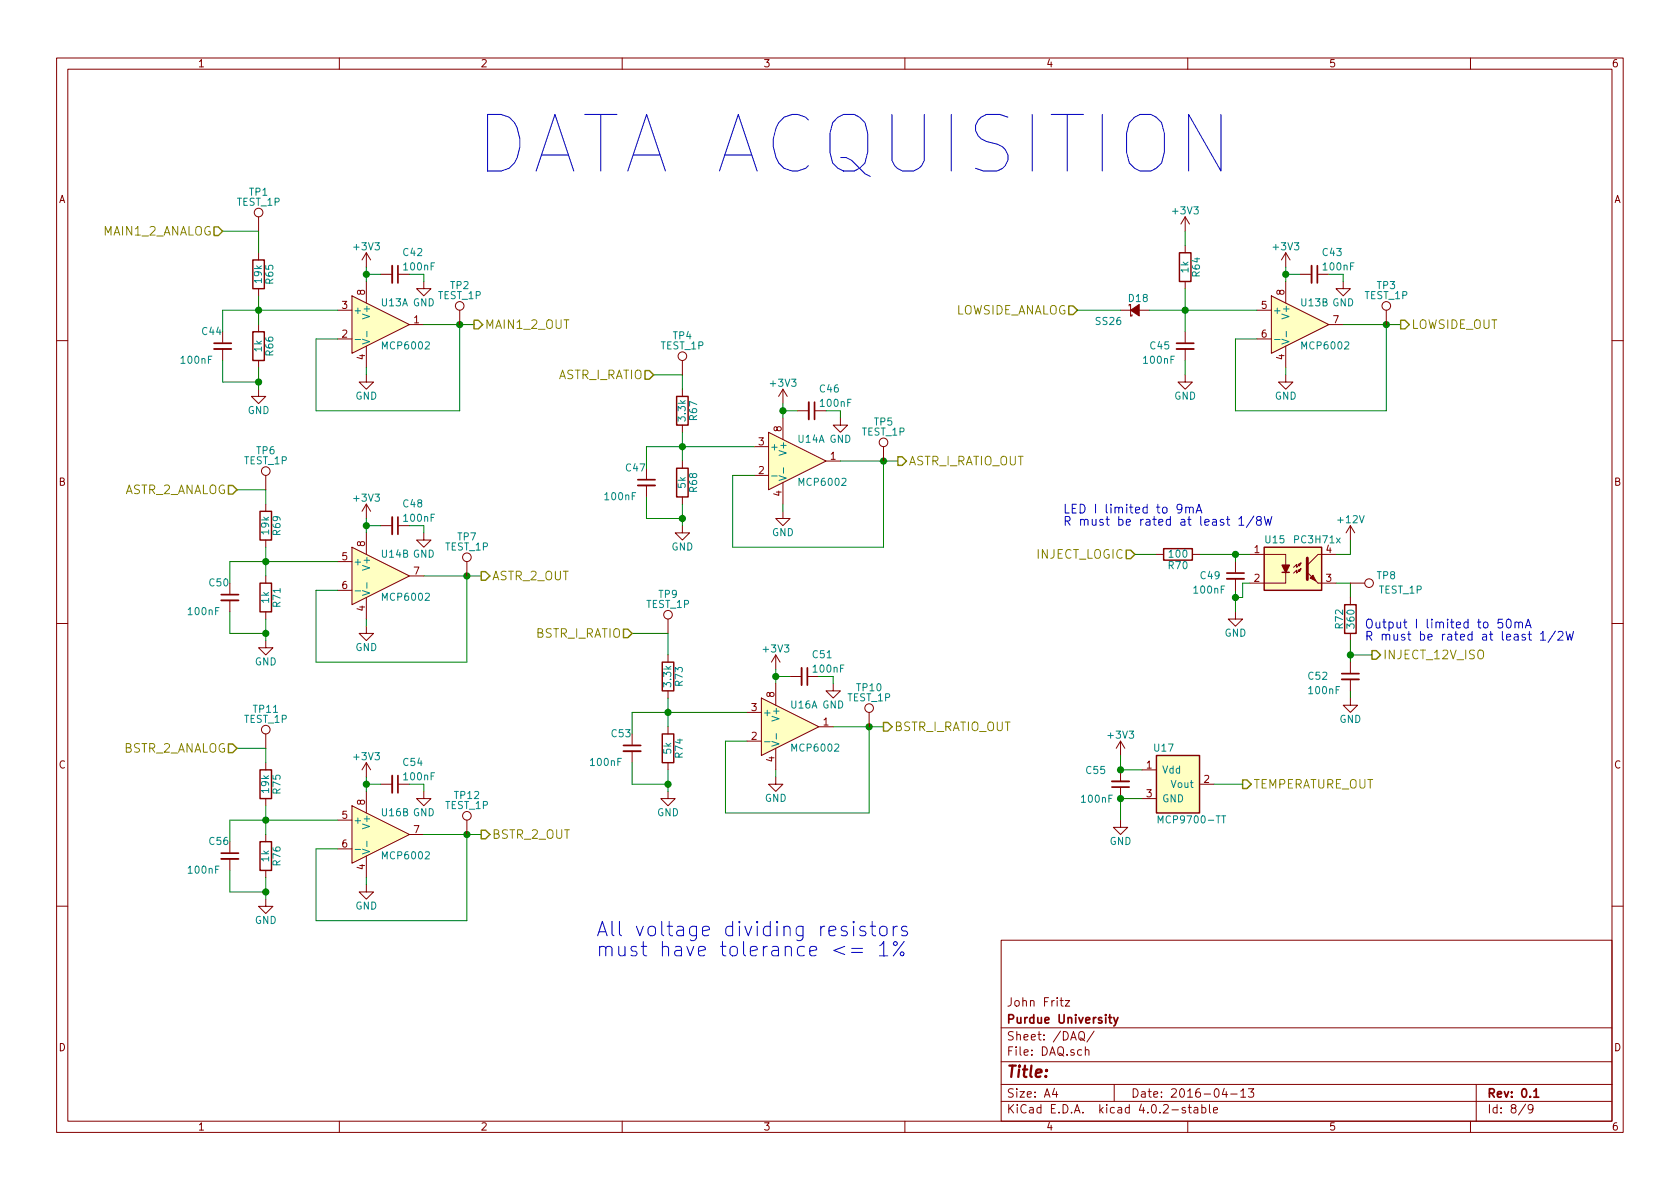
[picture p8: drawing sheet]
EESchema Schematic File Version 2
LIBS:74xgxx
LIBS:74xx
LIBS:ac-dc
LIBS:actel
LIBS:adc-dac
LIBS:Altera
LIBS:analog_devices
LIBS:analog_switches
LIBS:atmel
LIBS:audio
LIBS:brooktre
LIBS:cmos_ieee
LIBS:cmos4000
LIBS:conn
LIBS:contrib
LIBS:cypress
LIBS:dc-dc
LIBS:device
LIBS:digital-audio
LIBS:diode
LIBS:display
LIBS:dsp
LIBS:elec-unifil
LIBS:ESD_Protection
LIBS:ftdi
LIBS:gennum
LIBS:graphic
LIBS:hc11
LIBS:intel
LIBS:interface
LIBS:ir
LIBS:Lattice
LIBS:linear
LIBS:logo
LIBS:maxim
LIBS:memory
LIBS:microchip
LIBS:microchip_dspic33dsc
LIBS:microchip_pic10mcu
LIBS:microchip_pic12mcu
LIBS:microchip_pic16mcu
LIBS:microchip_pic18mcu
LIBS:microchip_pic32mcu
LIBS:microcontrollers
LIBS:motor_drivers
LIBS:motorola
LIBS:msp430
LIBS:nordicsemi
LIBS:nxp_armmcu
LIBS:onsemi
LIBS:opto
LIBS:Oscillators
LIBS:philips
LIBS:power
LIBS:Power_Management
LIBS:powerint
LIBS:pspice
LIBS:references
LIBS:regul
LIBS:relays
LIBS:rfcom
LIBS:sensors
LIBS:silabs
LIBS:siliconi
LIBS:stm8
LIBS:stm32
LIBS:supertex
LIBS:switches
LIBS:texas
LIBS:transf
LIBS:transistors
LIBS:ttl_ieee
LIBS:valves
LIBS:video
LIBS:Xicor
LIBS:xilinx
LIBS:Zilog
LIBS:FritzLib
LIBS:ATSAM_Based_Battery_Management_System-cache
EELAYER 25 0
EELAYER END
$Descr A4 11693 8268
encoding utf-8
Sheet 8 9
Title ""
Date "2016-04-13"
Rev "0.1"
Comp "Purdue University"
Comment1 "John Fritz"
Comment2 ""
Comment3 ""
Comment4 ""
$EndDescr
$Comp
L MCP6002 U14
U 2 1
P 2650 4000
F 0 "U14" H 2650 4150 50  0000 L CNN
F 1 "MCP6002" H 2650 3850 50  0000 L CNN
F 2 "Housings_SOIC:SOIC-8_3.9x4.9mm_Pitch1.27mm" H 2550 4050 50  0001 C CNN
F 3 "" H 2650 4150 50  0000 C CNN
	2    2650 4000
	1    0    0    -1  
$EndComp
$Comp
L +3V3 #PWR0146
U 1 1
P 2550 3600
F 0 "#PWR0146" H 2550 3450 50  0001 C CNN
F 1 "+3V3" H 2550 3740 50  0000 C CNN
F 2 "" H 2550 3600 50  0000 C CNN
F 3 "" H 2550 3600 50  0000 C CNN
	1    2550 3600
	1    0    0    -1  
$EndComp
Wire Wire Line
	2550 3600 2550 3700
$Comp
L C_Small C48
U 1 1
P 2750 3650
F 0 "C48" V 2600 3700 50  0000 L CNN
F 1 "100nF" V 2700 3700 50  0000 L CNN
F 2 "FritzLib:C_0603_OUTLINE" H 2750 3650 50  0001 C CNN
F 3 "" H 2750 3650 50  0000 C CNN
	1    2750 3650
	0    1    1    0   
$EndComp
Wire Wire Line
	2650 3650 2550 3650
Connection ~ 2550 3650
$Comp
L GND #PWR0147
U 1 1
P 2950 3700
F 0 "#PWR0147" H 2950 3450 50  0001 C CNN
F 1 "GND" H 2950 3550 50  0000 C CNN
F 2 "" H 2950 3700 50  0000 C CNN
F 3 "" H 2950 3700 50  0000 C CNN
	1    2950 3700
	1    0    0    -1  
$EndComp
Wire Wire Line
	2850 3650 2950 3650
Wire Wire Line
	2950 3650 2950 3700
Wire Wire Line
	2350 4100 2200 4100
Wire Wire Line
	2200 4100 2200 4600
Wire Wire Line
	2200 4600 3250 4600
Wire Wire Line
	3250 4600 3250 4000
Wire Wire Line
	2950 4000 3350 4000
$Comp
L GND #PWR0148
U 1 1
P 2550 4350
F 0 "#PWR0148" H 2550 4100 50  0001 C CNN
F 1 "GND" H 2550 4200 50  0000 C CNN
F 2 "" H 2550 4350 50  0000 C CNN
F 3 "" H 2550 4350 50  0000 C CNN
	1    2550 4350
	1    0    0    -1  
$EndComp
Wire Wire Line
	2550 4350 2550 4300
$Comp
L R R69
U 1 1
P 1850 3650
F 0 "R69" V 1930 3650 50  0000 C CNN
F 1 "19k" V 1850 3650 50  0000 C CNN
F 2 "FritzLib:R_0603_OUTLINE" V 1780 3650 50  0001 C CNN
F 3 "" H 1850 3650 50  0000 C CNN
	1    1850 3650
	1    0    0    -1  
$EndComp
$Comp
L R R71
U 1 1
P 1850 4150
F 0 "R71" V 1930 4150 50  0000 C CNN
F 1 "1k" V 1850 4150 50  0000 C CNN
F 2 "FritzLib:R_0603_OUTLINE" V 1780 4150 50  0001 C CNN
F 3 "" H 1850 4150 50  0000 C CNN
	1    1850 4150
	1    0    0    -1  
$EndComp
$Comp
L GND #PWR0149
U 1 1
P 1850 4450
F 0 "#PWR0149" H 1850 4200 50  0001 C CNN
F 1 "GND" H 1850 4300 50  0000 C CNN
F 2 "" H 1850 4450 50  0000 C CNN
F 3 "" H 1850 4450 50  0000 C CNN
	1    1850 4450
	1    0    0    -1  
$EndComp
Wire Wire Line
	1850 4300 1850 4450
$Comp
L C_Small C50
U 1 1
P 1600 4150
F 0 "C50" H 1450 4250 50  0000 L CNN
F 1 "100nF" H 1300 4050 50  0000 L CNN
F 2 "FritzLib:C_0603_OUTLINE" H 1600 4150 50  0001 C CNN
F 3 "" H 1600 4150 50  0000 C CNN
	1    1600 4150
	1    0    0    -1  
$EndComp
Wire Wire Line
	1600 4050 1600 3900
Wire Wire Line
	1850 3800 1850 4000
Connection ~ 1850 3900
Wire Wire Line
	1600 4250 1600 4400
Wire Wire Line
	1600 4400 1850 4400
Connection ~ 1850 4400
Wire Wire Line
	1650 3400 1850 3400
Wire Wire Line
	1850 3400 1850 3500
Wire Wire Line
	1600 3900 2350 3900
Text HLabel 1650 3400 0    60   Input ~ 0
ASTR_2_ANALOG
$Comp
L MCP6002 U16
U 2 1
P 2650 5800
F 0 "U16" H 2650 5950 50  0000 L CNN
F 1 "MCP6002" H 2650 5650 50  0000 L CNN
F 2 "Housings_SOIC:SOIC-8_3.9x4.9mm_Pitch1.27mm" H 2550 5850 50  0001 C CNN
F 3 "" H 2650 5950 50  0000 C CNN
	2    2650 5800
	1    0    0    -1  
$EndComp
$Comp
L +3V3 #PWR0150
U 1 1
P 2550 5400
F 0 "#PWR0150" H 2550 5250 50  0001 C CNN
F 1 "+3V3" H 2550 5540 50  0000 C CNN
F 2 "" H 2550 5400 50  0000 C CNN
F 3 "" H 2550 5400 50  0000 C CNN
	1    2550 5400
	1    0    0    -1  
$EndComp
Wire Wire Line
	2550 5400 2550 5500
$Comp
L C_Small C54
U 1 1
P 2750 5450
F 0 "C54" V 2600 5500 50  0000 L CNN
F 1 "100nF" V 2700 5500 50  0000 L CNN
F 2 "FritzLib:C_0603_OUTLINE" H 2750 5450 50  0001 C CNN
F 3 "" H 2750 5450 50  0000 C CNN
	1    2750 5450
	0    1    1    0   
$EndComp
Wire Wire Line
	2650 5450 2550 5450
Connection ~ 2550 5450
$Comp
L GND #PWR0151
U 1 1
P 2950 5500
F 0 "#PWR0151" H 2950 5250 50  0001 C CNN
F 1 "GND" H 2950 5350 50  0000 C CNN
F 2 "" H 2950 5500 50  0000 C CNN
F 3 "" H 2950 5500 50  0000 C CNN
	1    2950 5500
	1    0    0    -1  
$EndComp
Wire Wire Line
	2850 5450 2950 5450
Wire Wire Line
	2950 5450 2950 5500
Wire Wire Line
	2350 5900 2200 5900
Wire Wire Line
	2200 5900 2200 6400
Wire Wire Line
	2200 6400 3250 6400
Wire Wire Line
	3250 6400 3250 5800
Wire Wire Line
	2950 5800 3350 5800
$Comp
L GND #PWR0152
U 1 1
P 2550 6150
F 0 "#PWR0152" H 2550 5900 50  0001 C CNN
F 1 "GND" H 2550 6000 50  0000 C CNN
F 2 "" H 2550 6150 50  0000 C CNN
F 3 "" H 2550 6150 50  0000 C CNN
	1    2550 6150
	1    0    0    -1  
$EndComp
Wire Wire Line
	2550 6150 2550 6100
$Comp
L R R75
U 1 1
P 1850 5450
F 0 "R75" V 1930 5450 50  0000 C CNN
F 1 "19k" V 1850 5450 50  0000 C CNN
F 2 "FritzLib:R_0603_OUTLINE" V 1780 5450 50  0001 C CNN
F 3 "" H 1850 5450 50  0000 C CNN
	1    1850 5450
	1    0    0    -1  
$EndComp
$Comp
L R R76
U 1 1
P 1850 5950
F 0 "R76" V 1930 5950 50  0000 C CNN
F 1 "1k" V 1850 5950 50  0000 C CNN
F 2 "FritzLib:R_0603_OUTLINE" V 1780 5950 50  0001 C CNN
F 3 "" H 1850 5950 50  0000 C CNN
	1    1850 5950
	1    0    0    -1  
$EndComp
$Comp
L GND #PWR0153
U 1 1
P 1850 6250
F 0 "#PWR0153" H 1850 6000 50  0001 C CNN
F 1 "GND" H 1850 6100 50  0000 C CNN
F 2 "" H 1850 6250 50  0000 C CNN
F 3 "" H 1850 6250 50  0000 C CNN
	1    1850 6250
	1    0    0    -1  
$EndComp
Wire Wire Line
	1850 6100 1850 6250
$Comp
L C_Small C56
U 1 1
P 1600 5950
F 0 "C56" H 1450 6050 50  0000 L CNN
F 1 "100nF" H 1300 5850 50  0000 L CNN
F 2 "FritzLib:C_0603_OUTLINE" H 1600 5950 50  0001 C CNN
F 3 "" H 1600 5950 50  0000 C CNN
	1    1600 5950
	1    0    0    -1  
$EndComp
Wire Wire Line
	1600 5850 1600 5700
Wire Wire Line
	1850 5600 1850 5800
Connection ~ 1850 5700
Wire Wire Line
	1600 6050 1600 6200
Wire Wire Line
	1600 6200 1850 6200
Connection ~ 1850 6200
Wire Wire Line
	1650 5200 1850 5200
Wire Wire Line
	1850 5200 1850 5300
Wire Wire Line
	1600 5700 2350 5700
Text HLabel 1650 5200 0    60   Input ~ 0
BSTR_2_ANALOG
$Comp
L R R65
U 1 1
P 1800 1900
F 0 "R65" V 1880 1900 50  0000 C CNN
F 1 "19k" V 1800 1900 50  0000 C CNN
F 2 "FritzLib:R_0603_OUTLINE" V 1730 1900 50  0001 C CNN
F 3 "" H 1800 1900 50  0000 C CNN
	1    1800 1900
	1    0    0    -1  
$EndComp
$Comp
L R R66
U 1 1
P 1800 2400
F 0 "R66" V 1880 2400 50  0000 C CNN
F 1 "1k" V 1800 2400 50  0000 C CNN
F 2 "FritzLib:R_0603_OUTLINE" V 1730 2400 50  0001 C CNN
F 3 "" H 1800 2400 50  0000 C CNN
	1    1800 2400
	1    0    0    -1  
$EndComp
$Comp
L MCP6002 U13
U 1 1
P 2650 2250
F 0 "U13" H 2650 2400 50  0000 L CNN
F 1 "MCP6002" H 2650 2100 50  0000 L CNN
F 2 "Housings_SOIC:SOIC-8_3.9x4.9mm_Pitch1.27mm" H 2550 2300 50  0001 C CNN
F 3 "" H 2650 2400 50  0000 C CNN
	1    2650 2250
	1    0    0    -1  
$EndComp
$Comp
L MCP6002 U13
U 2 1
P 9050 2250
F 0 "U13" H 9050 2400 50  0000 L CNN
F 1 "MCP6002" H 9050 2100 50  0000 L CNN
F 2 "Housings_SOIC:SOIC-8_3.9x4.9mm_Pitch1.27mm" H 8950 2300 50  0001 C CNN
F 3 "" H 9050 2400 50  0000 C CNN
	2    9050 2250
	1    0    0    -1  
$EndComp
Wire Wire Line
	2350 2350 2200 2350
Wire Wire Line
	2200 2350 2200 2850
Wire Wire Line
	2200 2850 3200 2850
Wire Wire Line
	3200 2850 3200 2250
Wire Wire Line
	2950 2250 3300 2250
$Comp
L GND #PWR0154
U 1 1
P 2550 2600
F 0 "#PWR0154" H 2550 2350 50  0001 C CNN
F 1 "GND" H 2550 2450 50  0000 C CNN
F 2 "" H 2550 2600 50  0000 C CNN
F 3 "" H 2550 2600 50  0000 C CNN
	1    2550 2600
	1    0    0    -1  
$EndComp
Wire Wire Line
	2550 2600 2550 2550
$Comp
L +3V3 #PWR0155
U 1 1
P 2550 1850
F 0 "#PWR0155" H 2550 1700 50  0001 C CNN
F 1 "+3V3" H 2550 1990 50  0000 C CNN
F 2 "" H 2550 1850 50  0000 C CNN
F 3 "" H 2550 1850 50  0000 C CNN
	1    2550 1850
	1    0    0    -1  
$EndComp
Wire Wire Line
	2550 1850 2550 1950
$Comp
L C_Small C42
U 1 1
P 2750 1900
F 0 "C42" V 2600 1950 50  0000 L CNN
F 1 "100nF" V 2700 1950 50  0000 L CNN
F 2 "FritzLib:C_0603_OUTLINE" H 2750 1900 50  0001 C CNN
F 3 "" H 2750 1900 50  0000 C CNN
	1    2750 1900
	0    1    1    0   
$EndComp
Wire Wire Line
	2650 1900 2550 1900
Connection ~ 2550 1900
$Comp
L GND #PWR0156
U 1 1
P 2950 1950
F 0 "#PWR0156" H 2950 1700 50  0001 C CNN
F 1 "GND" H 2950 1800 50  0000 C CNN
F 2 "" H 2950 1950 50  0000 C CNN
F 3 "" H 2950 1950 50  0000 C CNN
	1    2950 1950
	1    0    0    -1  
$EndComp
Wire Wire Line
	2850 1900 2950 1900
Wire Wire Line
	2950 1900 2950 1950
$Comp
L +3V3 #PWR0157
U 1 1
P 8950 1850
F 0 "#PWR0157" H 8950 1700 50  0001 C CNN
F 1 "+3V3" H 8950 1990 50  0000 C CNN
F 2 "" H 8950 1850 50  0000 C CNN
F 3 "" H 8950 1850 50  0000 C CNN
	1    8950 1850
	1    0    0    -1  
$EndComp
Wire Wire Line
	8950 1850 8950 1950
$Comp
L C_Small C43
U 1 1
P 9150 1900
F 0 "C43" V 9000 1950 50  0000 L CNN
F 1 "100nF" V 9100 1950 50  0000 L CNN
F 2 "FritzLib:C_0603_OUTLINE" H 9150 1900 50  0001 C CNN
F 3 "" H 9150 1900 50  0000 C CNN
	1    9150 1900
	0    1    1    0   
$EndComp
Wire Wire Line
	9050 1900 8950 1900
Connection ~ 8950 1900
$Comp
L GND #PWR0158
U 1 1
P 9350 1950
F 0 "#PWR0158" H 9350 1700 50  0001 C CNN
F 1 "GND" H 9350 1800 50  0000 C CNN
F 2 "" H 9350 1950 50  0000 C CNN
F 3 "" H 9350 1950 50  0000 C CNN
	1    9350 1950
	1    0    0    -1  
$EndComp
Wire Wire Line
	9250 1900 9350 1900
Wire Wire Line
	9350 1900 9350 1950
Wire Wire Line
	8750 2350 8600 2350
Wire Wire Line
	8600 2350 8600 2850
Wire Wire Line
	8600 2850 9650 2850
Wire Wire Line
	9650 2850 9650 2250
Wire Wire Line
	9350 2250 9750 2250
$Comp
L GND #PWR0159
U 1 1
P 8950 2600
F 0 "#PWR0159" H 8950 2350 50  0001 C CNN
F 1 "GND" H 8950 2450 50  0000 C CNN
F 2 "" H 8950 2600 50  0000 C CNN
F 3 "" H 8950 2600 50  0000 C CNN
	1    8950 2600
	1    0    0    -1  
$EndComp
Wire Wire Line
	8950 2600 8950 2550
$Comp
L GND #PWR0160
U 1 1
P 1800 2700
F 0 "#PWR0160" H 1800 2450 50  0001 C CNN
F 1 "GND" H 1800 2550 50  0000 C CNN
F 2 "" H 1800 2700 50  0000 C CNN
F 3 "" H 1800 2700 50  0000 C CNN
	1    1800 2700
	1    0    0    -1  
$EndComp
Wire Wire Line
	1800 2550 1800 2700
$Comp
L C_Small C44
U 1 1
P 1550 2400
F 0 "C44" H 1400 2500 50  0000 L CNN
F 1 "100nF" H 1250 2300 50  0000 L CNN
F 2 "FritzLib:C_0603_OUTLINE" H 1550 2400 50  0001 C CNN
F 3 "" H 1550 2400 50  0000 C CNN
	1    1550 2400
	1    0    0    -1  
$EndComp
Wire Wire Line
	1550 2300 1550 2150
Wire Wire Line
	1550 2150 2350 2150
Wire Wire Line
	1800 2050 1800 2250
Connection ~ 1800 2150
Wire Wire Line
	1550 2500 1550 2650
Wire Wire Line
	1550 2650 1800 2650
Connection ~ 1800 2650
$Comp
L C_Small C45
U 1 1
P 8250 2400
F 0 "C45" H 8000 2400 50  0000 L CNN
F 1 "100nF" H 7950 2300 50  0000 L CNN
F 2 "FritzLib:C_0603_OUTLINE" H 8250 2400 50  0001 C CNN
F 3 "" H 8250 2400 50  0000 C CNN
	1    8250 2400
	1    0    0    -1  
$EndComp
Wire Wire Line
	1550 1600 1800 1600
Wire Wire Line
	1800 1600 1800 1750
Text HLabel 1550 1600 0    60   Input ~ 0
MAIN1_2_ANALOG
Text HLabel 7500 2150 0    60   Input ~ 0
LOWSIDE_ANALOG
Text HLabel 3350 4000 2    60   Output ~ 0
ASTR_2_OUT
Connection ~ 3250 4000
Text HLabel 3350 5800 2    60   Output ~ 0
BSTR_2_OUT
Connection ~ 3250 5800
Text HLabel 9750 2250 2    60   Output ~ 0
LOWSIDE_OUT
Connection ~ 9650 2250
Text HLabel 3300 2250 2    60   Output ~ 0
MAIN1_2_OUT
Connection ~ 3200 2250
$Comp
L MCP9700-TT U17
U 1 1
P 8250 5450
F 0 "U17" H 8100 5700 50  0000 C CNN
F 1 "MCP9700-TT" H 8050 5200 50  0000 L CNN
F 2 "TO_SOT_Packages_SMD:SOT-23" H 8050 5100 50  0001 L CNN
F 3 "" H 8100 5700 50  0000 C CNN
	1    8250 5450
	1    0    0    -1  
$EndComp
Text HLabel 8650 5450 2    60   Output ~ 0
TEMPERATURE_OUT
Wire Wire Line
	8650 5450 8450 5450
$Comp
L GND #PWR0161
U 1 1
P 7800 5700
F 0 "#PWR0161" H 7800 5450 50  0001 C CNN
F 1 "GND" H 7800 5550 50  0000 C CNN
F 2 "" H 7800 5700 50  0000 C CNN
F 3 "" H 7800 5700 50  0000 C CNN
	1    7800 5700
	1    0    0    -1  
$EndComp
Wire Wire Line
	7800 5550 7800 5700
Wire Wire Line
	7800 5550 7950 5550
$Comp
L C_Small C55
U 1 1
P 7800 5450
F 0 "C55" H 7900 5350 50  0000 L CNN
F 1 "100nF" H 7850 5550 50  0000 L CNN
F 2 "FritzLib:C_0603_OUTLINE" H 7800 5450 50  0001 C CNN
F 3 "" H 7800 5450 50  0000 C CNN
	1    7800 5450
	-1   0    0    1   
$EndComp
Wire Wire Line
	7800 5350 7950 5350
Connection ~ 7800 5550
$Comp
L R R64
U 1 1
P 8250 1850
F 0 "R64" V 8330 1850 50  0000 C CNN
F 1 "1k" V 8250 1850 50  0000 C CNN
F 2 "FritzLib:R_0603_OUTLINE" V 8180 1850 50  0001 C CNN
F 3 "" H 8250 1850 50  0000 C CNN
	1    8250 1850
	1    0    0    -1  
$EndComp
Wire Wire Line
	8250 2000 8250 2300
Connection ~ 8250 2150
$Comp
L GND #PWR0162
U 1 1
P 8250 2600
F 0 "#PWR0162" H 8250 2350 50  0001 C CNN
F 1 "GND" H 8250 2450 50  0000 C CNN
F 2 "" H 8250 2600 50  0000 C CNN
F 3 "" H 8250 2600 50  0000 C CNN
	1    8250 2600
	1    0    0    -1  
$EndComp
Wire Wire Line
	8250 2600 8250 2500
$Comp
L +3V3 #PWR0163
U 1 1
P 8250 1600
F 0 "#PWR0163" H 8250 1450 50  0001 C CNN
F 1 "+3V3" H 8250 1740 50  0000 C CNN
F 2 "" H 8250 1600 50  0000 C CNN
F 3 "" H 8250 1600 50  0000 C CNN
	1    8250 1600
	1    0    0    -1  
$EndComp
Wire Wire Line
	8250 1600 8250 1700
$Comp
L D_Schottky_Small D18
U 1 1
P 7900 2150
F 0 "D18" H 7850 2230 50  0000 L CNN
F 1 "SS26" H 7620 2070 50  0000 L CNN
F 2 "Diodes_SMD:SMB_Standard" V 7900 2150 50  0001 C CNN
F 3 "" V 7900 2150 50  0000 C CNN
	1    7900 2150
	1    0    0    -1  
$EndComp
Wire Wire Line
	8000 2150 8750 2150
Wire Wire Line
	7500 2150 7800 2150
Text HLabel 7900 3850 0    61   Input ~ 0
INJECT_LOGIC
Wire Wire Line
	7900 3850 8050 3850
Wire Wire Line
	8350 3850 8700 3850
$Comp
L GND #PWR0164
U 1 1
P 8600 4250
F 0 "#PWR0164" H 8600 4000 50  0001 C CNN
F 1 "GND" H 8600 4100 50  0000 C CNN
F 2 "" H 8600 4250 50  0000 C CNN
F 3 "" H 8600 4250 50  0000 C CNN
	1    8600 4250
	1    0    0    -1  
$EndComp
Wire Wire Line
	8600 4100 8600 4250
$Comp
L C_Small C49
U 1 1
P 8600 4000
F 0 "C49" H 8350 4000 50  0000 L CNN
F 1 "100nF" H 8300 3900 50  0000 L CNN
F 2 "FritzLib:C_0603_OUTLINE" H 8600 4000 50  0001 C CNN
F 3 "" H 8600 4000 50  0000 C CNN
	1    8600 4000
	1    0    0    -1  
$EndComp
$Comp
L PC3H71x U15
U 1 1
P 9000 3950
F 0 "U15" H 8800 4150 50  0000 L CNN
F 1 "PC3H71x" H 9000 4150 50  0000 L CNN
F 2 "FritzLib:PC3H710" H 8800 3750 50  0001 L CIN
F 3 "" H 9025 3950 50  0000 L CNN
	1    9000 3950
	1    0    0    -1  
$EndComp
Wire Wire Line
	9300 4050 9400 4050
Wire Wire Line
	9400 4050 9400 4150
$Comp
L +12V #PWR0165
U 1 1
P 9400 3750
F 0 "#PWR0165" H 9400 3600 50  0001 C CNN
F 1 "+12V" H 9400 3890 50  0000 C CNN
F 2 "" H 9400 3750 50  0000 C CNN
F 3 "" H 9400 3750 50  0000 C CNN
	1    9400 3750
	1    0    0    -1  
$EndComp
Wire Wire Line
	9400 3750 9400 3850
Wire Wire Line
	9400 3850 9300 3850
$Comp
L R R70
U 1 1
P 8200 3850
F 0 "R70" V 8280 3850 50  0000 C CNN
F 1 "100" V 8200 3850 50  0000 C CNN
F 2 "FritzLib:R_0603_OUTLINE" V 8130 3850 50  0001 C CNN
F 3 "" H 8200 3850 50  0000 C CNN
	1    8200 3850
	0    1    1    0   
$EndComp
$Comp
L R R72
U 1 1
P 9400 4300
F 0 "R72" V 9480 4300 50  0000 C CNN
F 1 "360" V 9400 4300 50  0000 C CNN
F 2 "FritzLib:R_1206_OUTLINE" V 9330 4300 50  0001 C CNN
F 3 "" H 9400 4300 50  0000 C CNN
	1    9400 4300
	-1   0    0    1   
$EndComp
Text HLabel 9550 4550 2    61   Output ~ 0
INJECT_12V_ISO
Wire Wire Line
	9400 4450 9400 4600
Wire Wire Line
	9400 4550 9550 4550
Text Notes 7400 3650 0    61   ~ 0
LED I limited to 9mA\nR must be rated at least 1/8W
Text Notes 9500 4450 0    61   ~ 0
Output I limited to 50mA\nR must be rated at least 1/2W
Wire Wire Line
	8700 4050 8650 4050
Wire Wire Line
	8650 4050 8650 4150
Wire Wire Line
	8650 4150 8600 4150
Connection ~ 8600 4150
Wire Wire Line
	8600 3900 8600 3850
Connection ~ 8600 3850
Text Notes 4150 6650 0    100  ~ 0
All voltage dividing resistors\nmust have tolerance <= 1%
$Comp
L MCP6002 U14
U 1 1
P 5550 3200
F 0 "U14" H 5550 3350 50  0000 L CNN
F 1 "MCP6002" H 5550 3050 50  0000 L CNN
F 2 "Housings_SOIC:SOIC-8_3.9x4.9mm_Pitch1.27mm" H 5450 3250 50  0001 C CNN
F 3 "" H 5550 3350 50  0000 C CNN
	1    5550 3200
	1    0    0    -1  
$EndComp
$Comp
L +3V3 #PWR0166
U 1 1
P 5450 2800
F 0 "#PWR0166" H 5450 2650 50  0001 C CNN
F 1 "+3V3" H 5450 2940 50  0000 C CNN
F 2 "" H 5450 2800 50  0000 C CNN
F 3 "" H 5450 2800 50  0000 C CNN
	1    5450 2800
	1    0    0    -1  
$EndComp
Wire Wire Line
	5450 2800 5450 2900
$Comp
L C_Small C46
U 1 1
P 5650 2850
F 0 "C46" V 5500 2900 50  0000 L CNN
F 1 "100nF" V 5600 2900 50  0000 L CNN
F 2 "FritzLib:C_0603_OUTLINE" H 5650 2850 50  0001 C CNN
F 3 "" H 5650 2850 50  0000 C CNN
	1    5650 2850
	0    1    1    0   
$EndComp
Wire Wire Line
	5550 2850 5450 2850
Connection ~ 5450 2850
$Comp
L GND #PWR0167
U 1 1
P 5850 2900
F 0 "#PWR0167" H 5850 2650 50  0001 C CNN
F 1 "GND" H 5850 2750 50  0000 C CNN
F 2 "" H 5850 2900 50  0000 C CNN
F 3 "" H 5850 2900 50  0000 C CNN
	1    5850 2900
	1    0    0    -1  
$EndComp
Wire Wire Line
	5750 2850 5850 2850
Wire Wire Line
	5850 2850 5850 2900
Wire Wire Line
	5250 3300 5100 3300
Wire Wire Line
	5100 3300 5100 3800
Wire Wire Line
	5100 3800 6150 3800
Wire Wire Line
	6150 3800 6150 3200
Wire Wire Line
	5850 3200 6250 3200
$Comp
L GND #PWR0168
U 1 1
P 5450 3550
F 0 "#PWR0168" H 5450 3300 50  0001 C CNN
F 1 "GND" H 5450 3400 50  0000 C CNN
F 2 "" H 5450 3550 50  0000 C CNN
F 3 "" H 5450 3550 50  0000 C CNN
	1    5450 3550
	1    0    0    -1  
$EndComp
Wire Wire Line
	5450 3550 5450 3500
$Comp
L R R67
U 1 1
P 4750 2850
F 0 "R67" V 4830 2850 50  0000 C CNN
F 1 "3.3k" V 4750 2850 50  0000 C CNN
F 2 "FritzLib:R_0603_OUTLINE" V 4680 2850 50  0001 C CNN
F 3 "" H 4750 2850 50  0000 C CNN
	1    4750 2850
	1    0    0    -1  
$EndComp
$Comp
L R R68
U 1 1
P 4750 3350
F 0 "R68" V 4830 3350 50  0000 C CNN
F 1 "5k" V 4750 3350 50  0000 C CNN
F 2 "FritzLib:R_0603_OUTLINE" V 4680 3350 50  0001 C CNN
F 3 "" H 4750 3350 50  0000 C CNN
	1    4750 3350
	1    0    0    -1  
$EndComp
$Comp
L GND #PWR0169
U 1 1
P 4750 3650
F 0 "#PWR0169" H 4750 3400 50  0001 C CNN
F 1 "GND" H 4750 3500 50  0000 C CNN
F 2 "" H 4750 3650 50  0000 C CNN
F 3 "" H 4750 3650 50  0000 C CNN
	1    4750 3650
	1    0    0    -1  
$EndComp
Wire Wire Line
	4750 3500 4750 3650
$Comp
L C_Small C47
U 1 1
P 4500 3350
F 0 "C47" H 4350 3450 50  0000 L CNN
F 1 "100nF" H 4200 3250 50  0000 L CNN
F 2 "FritzLib:C_0603_OUTLINE" H 4500 3350 50  0001 C CNN
F 3 "" H 4500 3350 50  0000 C CNN
	1    4500 3350
	1    0    0    -1  
$EndComp
Wire Wire Line
	4500 3250 4500 3100
Wire Wire Line
	4750 3000 4750 3200
Connection ~ 4750 3100
Wire Wire Line
	4500 3450 4500 3600
Wire Wire Line
	4500 3600 4750 3600
Connection ~ 4750 3600
Wire Wire Line
	4550 2600 4750 2600
Wire Wire Line
	4750 2600 4750 2700
Wire Wire Line
	4500 3100 5250 3100
Text HLabel 4550 2600 0    60   Input ~ 0
ASTR_I_RATIO
$Comp
L R R73
U 1 1
P 4650 4700
F 0 "R73" V 4730 4700 50  0000 C CNN
F 1 "3.3k" V 4650 4700 50  0000 C CNN
F 2 "FritzLib:R_0603_OUTLINE" V 4580 4700 50  0001 C CNN
F 3 "" H 4650 4700 50  0000 C CNN
	1    4650 4700
	1    0    0    -1  
$EndComp
$Comp
L R R74
U 1 1
P 4650 5200
F 0 "R74" V 4730 5200 50  0000 C CNN
F 1 "5k" V 4650 5200 50  0000 C CNN
F 2 "FritzLib:R_0603_OUTLINE" V 4580 5200 50  0001 C CNN
F 3 "" H 4650 5200 50  0000 C CNN
	1    4650 5200
	1    0    0    -1  
$EndComp
Wire Wire Line
	5200 5150 5050 5150
Wire Wire Line
	5050 5150 5050 5650
Wire Wire Line
	5050 5650 6050 5650
Wire Wire Line
	6050 5650 6050 5050
Wire Wire Line
	5800 5050 6150 5050
$Comp
L GND #PWR0170
U 1 1
P 5400 5400
F 0 "#PWR0170" H 5400 5150 50  0001 C CNN
F 1 "GND" H 5400 5250 50  0000 C CNN
F 2 "" H 5400 5400 50  0000 C CNN
F 3 "" H 5400 5400 50  0000 C CNN
	1    5400 5400
	1    0    0    -1  
$EndComp
Wire Wire Line
	5400 5400 5400 5350
$Comp
L +3V3 #PWR0171
U 1 1
P 5400 4650
F 0 "#PWR0171" H 5400 4500 50  0001 C CNN
F 1 "+3V3" H 5400 4790 50  0000 C CNN
F 2 "" H 5400 4650 50  0000 C CNN
F 3 "" H 5400 4650 50  0000 C CNN
	1    5400 4650
	1    0    0    -1  
$EndComp
Wire Wire Line
	5400 4650 5400 4750
$Comp
L C_Small C51
U 1 1
P 5600 4700
F 0 "C51" V 5450 4750 50  0000 L CNN
F 1 "100nF" V 5550 4750 50  0000 L CNN
F 2 "FritzLib:C_0603_OUTLINE" H 5600 4700 50  0001 C CNN
F 3 "" H 5600 4700 50  0000 C CNN
	1    5600 4700
	0    1    1    0   
$EndComp
Wire Wire Line
	5500 4700 5400 4700
Connection ~ 5400 4700
$Comp
L GND #PWR0172
U 1 1
P 5800 4750
F 0 "#PWR0172" H 5800 4500 50  0001 C CNN
F 1 "GND" H 5800 4600 50  0000 C CNN
F 2 "" H 5800 4750 50  0000 C CNN
F 3 "" H 5800 4750 50  0000 C CNN
	1    5800 4750
	1    0    0    -1  
$EndComp
Wire Wire Line
	5700 4700 5800 4700
Wire Wire Line
	5800 4700 5800 4750
$Comp
L GND #PWR0173
U 1 1
P 4650 5500
F 0 "#PWR0173" H 4650 5250 50  0001 C CNN
F 1 "GND" H 4650 5350 50  0000 C CNN
F 2 "" H 4650 5500 50  0000 C CNN
F 3 "" H 4650 5500 50  0000 C CNN
	1    4650 5500
	1    0    0    -1  
$EndComp
Wire Wire Line
	4650 5350 4650 5500
$Comp
L C_Small C53
U 1 1
P 4400 5200
F 0 "C53" H 4250 5300 50  0000 L CNN
F 1 "100nF" H 4100 5100 50  0000 L CNN
F 2 "FritzLib:C_0603_OUTLINE" H 4400 5200 50  0001 C CNN
F 3 "" H 4400 5200 50  0000 C CNN
	1    4400 5200
	1    0    0    -1  
$EndComp
Wire Wire Line
	4400 5100 4400 4950
Wire Wire Line
	4400 4950 5200 4950
Wire Wire Line
	4650 4850 4650 5050
Connection ~ 4650 4950
Wire Wire Line
	4400 5300 4400 5450
Wire Wire Line
	4400 5450 4650 5450
Connection ~ 4650 5450
Wire Wire Line
	4400 4400 4650 4400
Wire Wire Line
	4650 4400 4650 4550
Text HLabel 4400 4400 0    60   Input ~ 0
BSTR_I_RATIO
Text HLabel 6250 3200 2    60   Output ~ 0
ASTR_I_RATIO_OUT
Connection ~ 6150 3200
Text HLabel 6150 5050 2    60   Output ~ 0
BSTR_I_RATIO_OUT
Connection ~ 6050 5050
$Comp
L MCP6002 U16
U 1 1
P 5500 5050
F 0 "U16" H 5500 5200 50  0000 L CNN
F 1 "MCP6002" H 5500 4900 50  0000 L CNN
F 2 "Housings_SOIC:SOIC-8_3.9x4.9mm_Pitch1.27mm" H 5400 5100 50  0001 C CNN
F 3 "" H 5500 5200 50  0000 C CNN
	1    5500 5050
	1    0    0    -1  
$EndComp
$Comp
L C_Small C52
U 1 1
P 9400 4700
F 0 "C52" H 9100 4700 50  0000 L CNN
F 1 "100nF" H 9100 4600 50  0000 L CNN
F 2 "FritzLib:C_0603_OUTLINE" H 9400 4700 50  0001 C CNN
F 3 "" H 9400 4700 50  0000 C CNN
	1    9400 4700
	1    0    0    -1  
$EndComp
Connection ~ 9400 4550
$Comp
L GND #PWR0174
U 1 1
P 9400 4850
F 0 "#PWR0174" H 9400 4600 50  0001 C CNN
F 1 "GND" H 9400 4700 50  0000 C CNN
F 2 "" H 9400 4850 50  0000 C CNN
F 3 "" H 9400 4850 50  0000 C CNN
	1    9400 4850
	1    0    0    -1  
$EndComp
Wire Wire Line
	9400 4850 9400 4800
Text Notes 3300 1200 0    394  ~ 0
DATA ACQUISITION
$Comp
L TEST_1P TP1
U 1 1
P 1800 1600
F 0 "TP1" H 1800 1870 50  0000 C CNN
F 1 "TEST_1P" H 1800 1800 50  0000 C CNN
F 2 "" H 2000 1600 50  0001 C CNN
F 3 "" H 2000 1600 50  0000 C CNN
	1    1800 1600
	1    0    0    -1  
$EndComp
$Comp
L TEST_1P TP6
U 1 1
P 1850 3400
F 0 "TP6" H 1850 3670 50  0000 C CNN
F 1 "TEST_1P" H 1850 3600 50  0000 C CNN
F 2 "" H 2050 3400 50  0001 C CNN
F 3 "" H 2050 3400 50  0000 C CNN
	1    1850 3400
	1    0    0    -1  
$EndComp
$Comp
L TEST_1P TP11
U 1 1
P 1850 5200
F 0 "TP11" H 1850 5470 50  0000 C CNN
F 1 "TEST_1P" H 1850 5400 50  0000 C CNN
F 2 "" H 2050 5200 50  0001 C CNN
F 3 "" H 2050 5200 50  0000 C CNN
	1    1850 5200
	1    0    0    -1  
$EndComp
$Comp
L TEST_1P TP9
U 1 1
P 4650 4400
F 0 "TP9" H 4650 4670 50  0000 C CNN
F 1 "TEST_1P" H 4650 4600 50  0000 C CNN
F 2 "" H 4850 4400 50  0001 C CNN
F 3 "" H 4850 4400 50  0000 C CNN
	1    4650 4400
	1    0    0    -1  
$EndComp
$Comp
L TEST_1P TP4
U 1 1
P 4750 2600
F 0 "TP4" H 4750 2870 50  0000 C CNN
F 1 "TEST_1P" H 4750 2800 50  0000 C CNN
F 2 "" H 4950 2600 50  0001 C CNN
F 3 "" H 4950 2600 50  0000 C CNN
	1    4750 2600
	1    0    0    -1  
$EndComp
$Comp
L TEST_1P TP2
U 1 1
P 3200 2250
F 0 "TP2" H 3200 2520 50  0000 C CNN
F 1 "TEST_1P" H 3200 2450 50  0000 C CNN
F 2 "" H 3400 2250 50  0001 C CNN
F 3 "" H 3400 2250 50  0000 C CNN
	1    3200 2250
	1    0    0    -1  
$EndComp
$Comp
L TEST_1P TP7
U 1 1
P 3250 4000
F 0 "TP7" H 3250 4270 50  0000 C CNN
F 1 "TEST_1P" H 3250 4200 50  0000 C CNN
F 2 "" H 3450 4000 50  0001 C CNN
F 3 "" H 3450 4000 50  0000 C CNN
	1    3250 4000
	1    0    0    -1  
$EndComp
$Comp
L TEST_1P TP12
U 1 1
P 3250 5800
F 0 "TP12" H 3250 6070 50  0000 C CNN
F 1 "TEST_1P" H 3250 6000 50  0000 C CNN
F 2 "" H 3450 5800 50  0001 C CNN
F 3 "" H 3450 5800 50  0000 C CNN
	1    3250 5800
	1    0    0    -1  
$EndComp
$Comp
L TEST_1P TP10
U 1 1
P 6050 5050
F 0 "TP10" H 6050 5320 50  0000 C CNN
F 1 "TEST_1P" H 6050 5250 50  0000 C CNN
F 2 "" H 6250 5050 50  0001 C CNN
F 3 "" H 6250 5050 50  0000 C CNN
	1    6050 5050
	1    0    0    -1  
$EndComp
$Comp
L TEST_1P TP5
U 1 1
P 6150 3200
F 0 "TP5" H 6150 3470 50  0000 C CNN
F 1 "TEST_1P" H 6150 3400 50  0000 C CNN
F 2 "" H 6350 3200 50  0001 C CNN
F 3 "" H 6350 3200 50  0000 C CNN
	1    6150 3200
	1    0    0    -1  
$EndComp
$Comp
L TEST_1P TP3
U 1 1
P 9650 2250
F 0 "TP3" H 9650 2520 50  0000 C CNN
F 1 "TEST_1P" H 9650 2450 50  0000 C CNN
F 2 "" H 9850 2250 50  0001 C CNN
F 3 "" H 9850 2250 50  0000 C CNN
	1    9650 2250
	1    0    0    -1  
$EndComp
$Comp
L TEST_1P TP8
U 1 1
P 9400 4050
F 0 "TP8" V 9350 4300 50  0000 C CNN
F 1 "TEST_1P" V 9450 4400 50  0000 C CNN
F 2 "" H 9600 4050 50  0001 C CNN
F 3 "" H 9600 4050 50  0000 C CNN
	1    9400 4050
	0    1    1    0   
$EndComp
$Comp
L +3V3 #PWR0175
U 1 1
P 7800 5250
F 0 "#PWR0175" H 7800 5100 50  0001 C CNN
F 1 "+3V3" H 7800 5390 50  0000 C CNN
F 2 "" H 7800 5250 50  0000 C CNN
F 3 "" H 7800 5250 50  0000 C CNN
	1    7800 5250
	1    0    0    -1  
$EndComp
Wire Wire Line
	7800 5250 7800 5350
Connection ~ 7800 5350
$EndSCHEMATC
